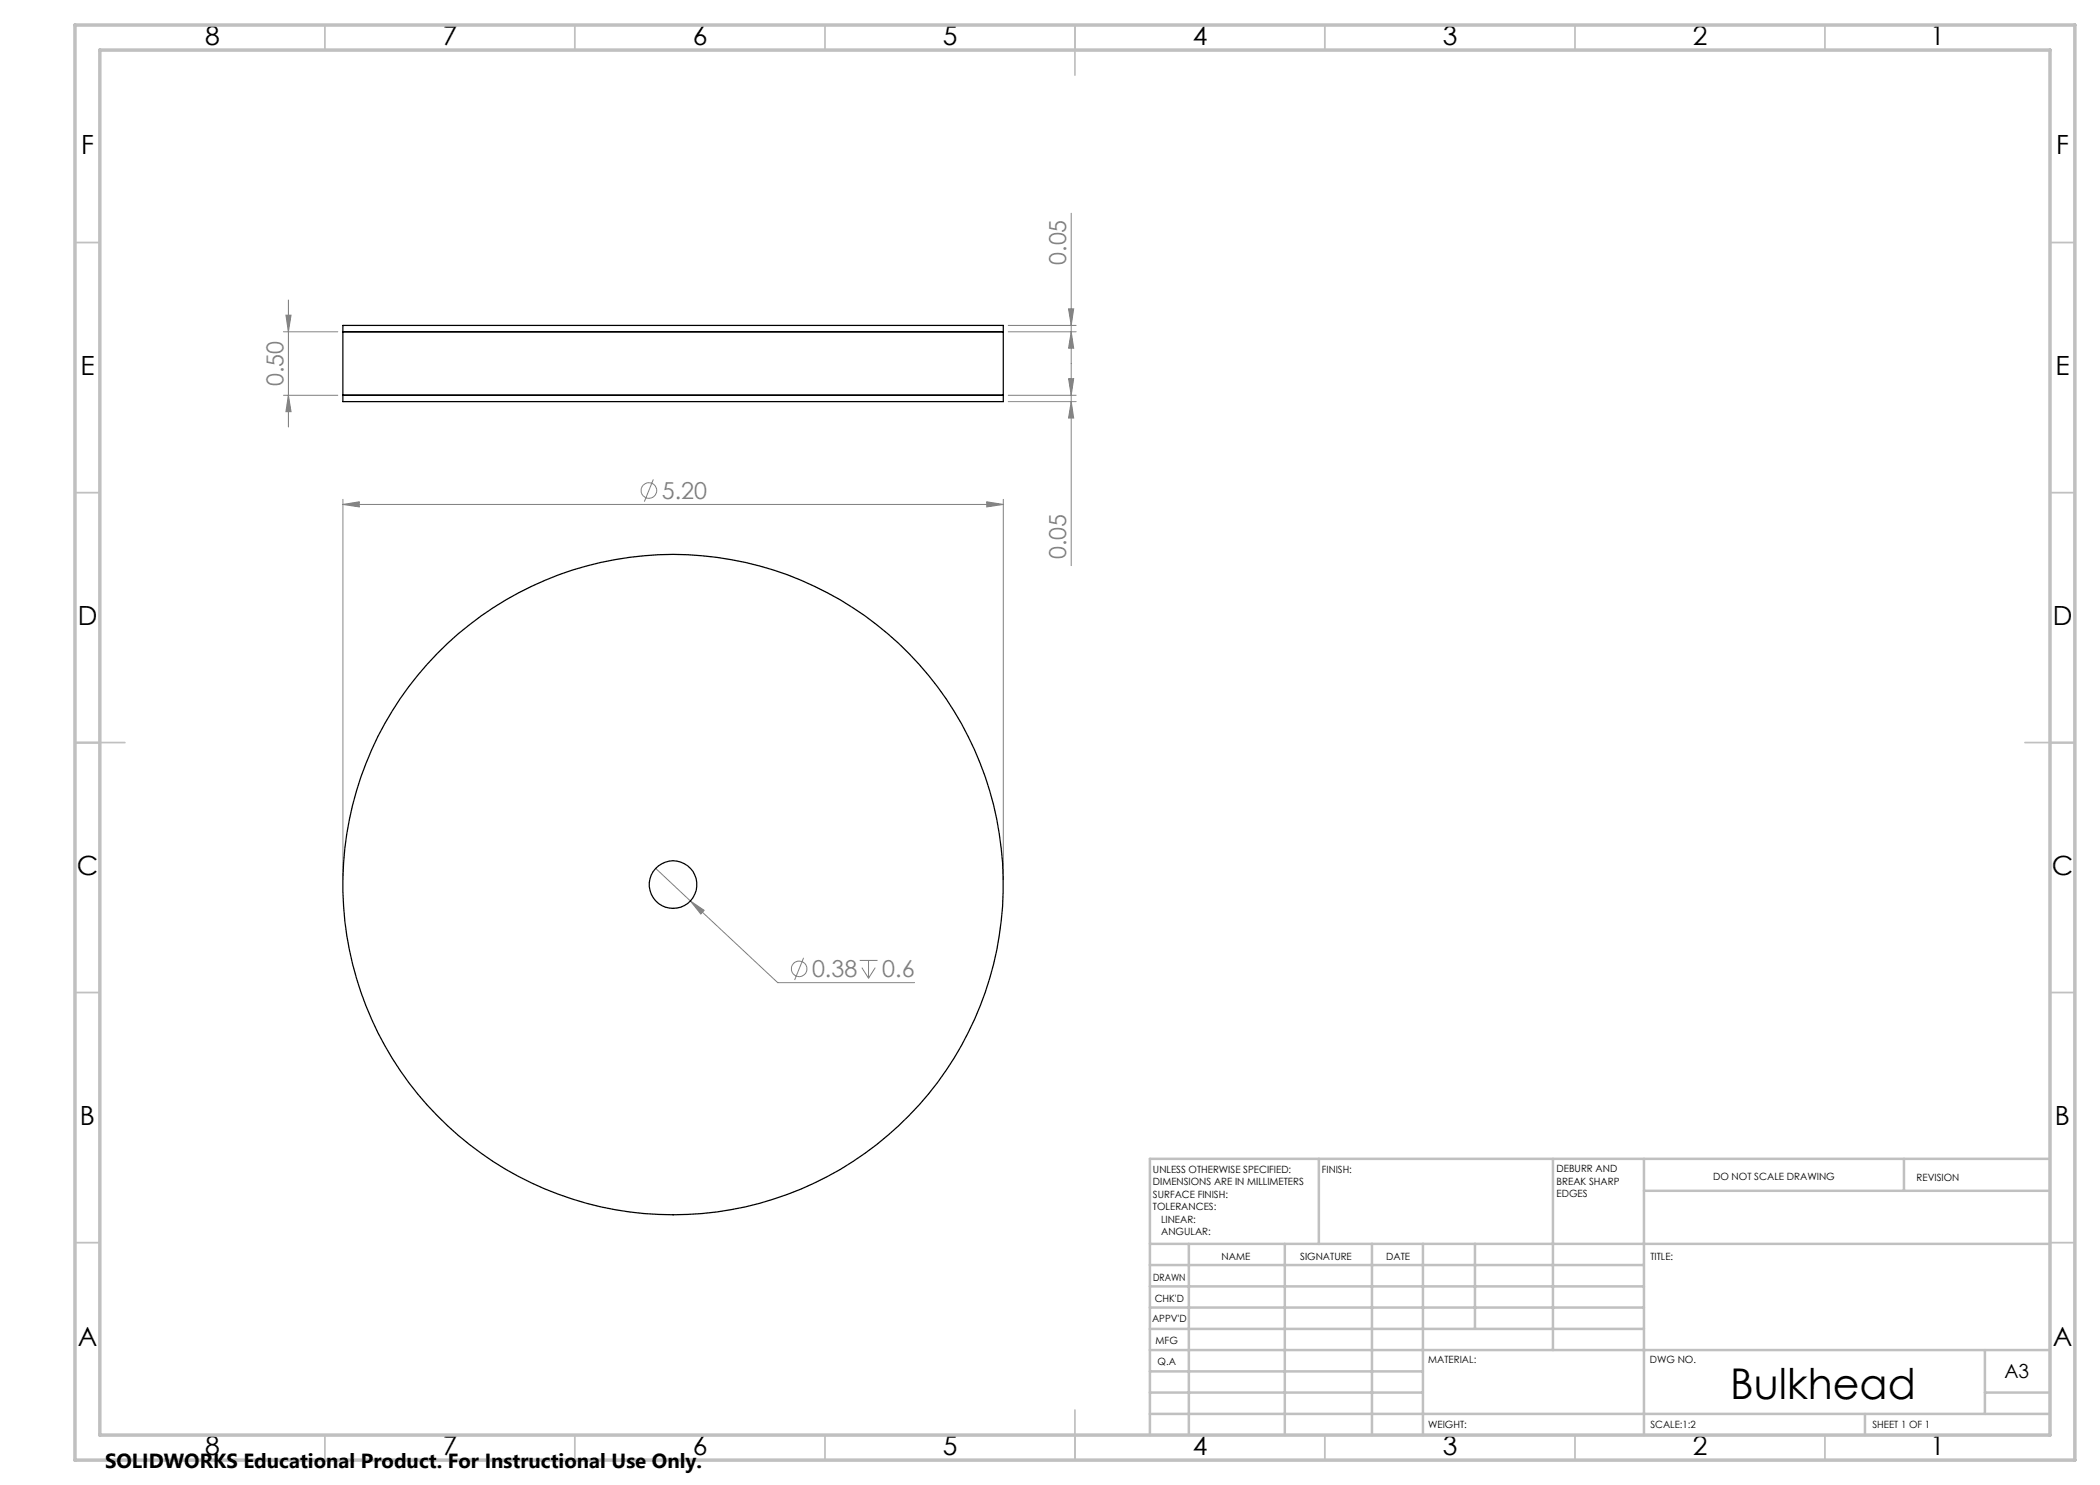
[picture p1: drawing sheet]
<svg xmlns="http://www.w3.org/2000/svg" width="420mm" height="297mm" viewBox="0 0 420 297" stroke-linecap="round" stroke-linejoin="round" font-family="sans-serif">
<g fill="none" stroke="#808080" stroke-width=".2">
<path d="M214.2 42.6v70.5M56.7 79.1h10.9M56.7 66.4h10.9M57.2 63h1l-.5 3.4zM57.7 79.1l.5 3.2h-1zM57.7 60v25.4M201.6 79.1h13.6M201.6 66.4h13.6M201.6 65.1h13.6M213.7 75.7h1l-.5 3.4zM213.7 61.8h1l-.5 3.3zM214.2 66.4l.5 3.2h-1z"/>
<path d="M68.6 99.9v76M130.7 95.9l-1.8 4.4M200.7 99.9v76M201.6 80.3h13.6M214.2 80.3l.5 3.3h-1zM68.6 100.9l3.3-.5v1zM68.6 100.9h132.1M197.3 100.4l3.4 .5-3.4 .5zM131.1 173.7l7 6.5M138.1 180.2l2.7 1.9-.6 .7zM138.1 180.2l17.4 16.3h27.4M160.7 191.6l-1.8 4.4"/>
<path d="M171.9 192.1h3.6M172.4 193.5l1.3 2.1M173.7 192.1v3.5M175 193.5l-1.3 2.1"/>
<circle cx="129.8" cy="98.1" r="1.55"/>
<circle cx="159.8" cy="193.8" r="1.55"/>
</g>
<g fill="none" stroke="#c0c0c0" stroke-width=".35">
<path d="M65 5v5M115 5v5M165 5v5M215 5v10M265 5v5M315 5v5M365 5v5M15 48.5h5M410 48.5h5M15 98.5h5M410 98.5h5M15 148.5h10"/>
<path d="M405 148.5h10M15 198.5h5M410 198.5h5M15 248.5h5M410 248.5h5M65 287v5M115 287v5M165 287v5M215 282v10M265 287v5M315 287v5M365 287v5"/>
</g>
<g fill="none" stroke="#c0c0c0" stroke-width=".5">
<path d="M263.8 231.8v17M310.6 231.8v38.2M328.8 231.8v55.2M328.8 238.2h81.2M380.8 231.8v6.4M410 231.8h-180v55.2M230 248.8h180M230 257.3h98.8M230 253h98.8M237.8 248.8v38.2M257 248.8v38.2M274.4 248.8v38.2"/>
<path d="M284.6 248.8v38.2M295 248.8v17M230 265.8h98.8M230 261.5h98.8M230 278.5h54.6M230 274.3h54.6M230 270h180M397 278.5h13M397 270v12.8M230 282.8h180M373 282.8v4.2"/>
</g>
<path d="M15 5h400v287h-400zM20 10h390v277h-390z" fill="none" stroke="#c0c0c0" stroke-width=".7"/>
<g fill="#808080">
<path d="M68.6 100.9l3.3-.5v1zM197.3 100.4l3.4 .5-3.4 .5zM138.1 180.2l2.1 2.6 .6-.7z"/>
<path d="M214.2 80.3l.5 3.3h-1zM213.7 75.7h1l-.5 3.4zM214.2 66.4l.5 3.2h-1zM213.7 61.8h1l-.5 3.3z"/>
<path d="M57.2 63h1l-.5 3.4zM57.7 79.1l.5 3.2h-1z"/>
</g>
<g fill="none" stroke="#000" stroke-width=".25">
<path d="M68.6 66.4h132.1M68.6 79.1h132.1M68.6 65.1h132.1v15.2h-132.1z"/>
<circle cx="134.6" cy="176.9" r="4.8"/>
<circle cx="134.6" cy="176.9" r="66"/>
</g>
<text font-size="8.5" x="346" y="279.7">Bulkhead</text>
<g font-size="5.3">
<text x="41" y="9">8</text>
<text x="88.5" y="9">7</text>
<text x="138.5" y="9">6</text>
<text x="188.5" y="9">5</text>
<text x="238.5" y="9">4</text>
<text x="288.5" y="9">3</text>
<text x="338.5" y="9">2</text>
<text x="386" y="9">1</text>
<text x="16.2" y="30.7">F</text>
<text x="411.2" y="30.7">F</text>
<text x="16.1" y="75">E</text>
<text x="411.1" y="75">E</text>
<text x="15.5" y="125">D</text>
<text x="410.5" y="125">D</text>
<text x="15.4" y="175">C</text>
<text x="410.4" y="175">C</text>
<text x="16" y="225">B</text>
<text x="411" y="225">B</text>
<text x="15.5" y="269.2">A</text>
<text x="410.5" y="269.2">A</text>
<text x="41" y="291">8</text>
<text x="88.5" y="291">7</text>
<text x="138.5" y="291">6</text>
<text x="188.5" y="291">5</text>
<text x="238.5" y="291">4</text>
<text x="288.5" y="291">3</text>
<text x="338.5" y="291">2</text>
<text x="386" y="291">1</text>
</g>
<g font-size="4.7" fill="#808080">
<text x="213.2" y="53" transform="rotate(-90 213.2 53)">0.05</text>
<text x="56.7" y="77.2" transform="rotate(-90 56.7 77.2)">0.50</text>
<text x="132.4" y="99.8">5.20</text>
<text x="213.2" y="111.8" transform="rotate(-90 213.2 111.8)">0.05</text>
<text x="162.4" y="195.5">0.38</text>
<text x="176.5" y="195.5">0.6</text>
</g>
<text font-size="4.1" x="21" y="293.7">SOLIDWORKS Educational Product. For Instructional Use Only.</text>
<text font-size="3.9" x="400.9" y="275.5">A3</text>
<g font-size="2">
<text x="230.6" y="234.6">UNLESS OTHERWISE SPECIFIED:</text>
<text x="230.6" y="237.1">DIMENSIONS ARE IN MILLIMETERS</text>
<text x="230.6" y="239.6">SURFACE FINISH:</text>
<text x="264.4" y="234.6">FINISH:</text>
<text x="311.3" y="234.5">DEBURR AND</text>
<text x="311.3" y="237">BREAK SHARP</text>
<text x="311.3" y="239.5">EDGES</text>
<text x="342.6" y="236">DO NOT SCALE DRAWING</text>
<text x="383.3" y="236.2">REVISION</text>
<text x="230.6" y="242.1">TOLERANCES:</text>
<text x="232.2" y="244.6">LINEAR:</text>
<text x="232.2" y="247.1">ANGULAR:</text>
<text x="244.3" y="252">NAME</text>
<text x="260" y="251.9">SIGNATURE</text>
<text x="277.2" y="251.9">DATE</text>
<text x="330.1" y="251.9">TITLE:</text>
<text x="230.6" y="256.1">DRAWN</text>
<text x="230.9" y="260.3">CHK'D</text>
<text x="230.4" y="264.4">APPV'D</text>
<text x="231.1" y="268.8">MFG</text>
<text x="231.5" y="273">Q.A</text>
<text x="285.6" y="272.5">MATERIAL:</text>
<text x="330" y="272.5">DWG NO.</text>
<text x="285.6" y="285.5">WEIGHT:</text>
<text x="330.1" y="285.6">SCALE:1:2</text>
<text x="374.5" y="285.6">SHEET 1 OF 1</text>
</g>
</svg>
